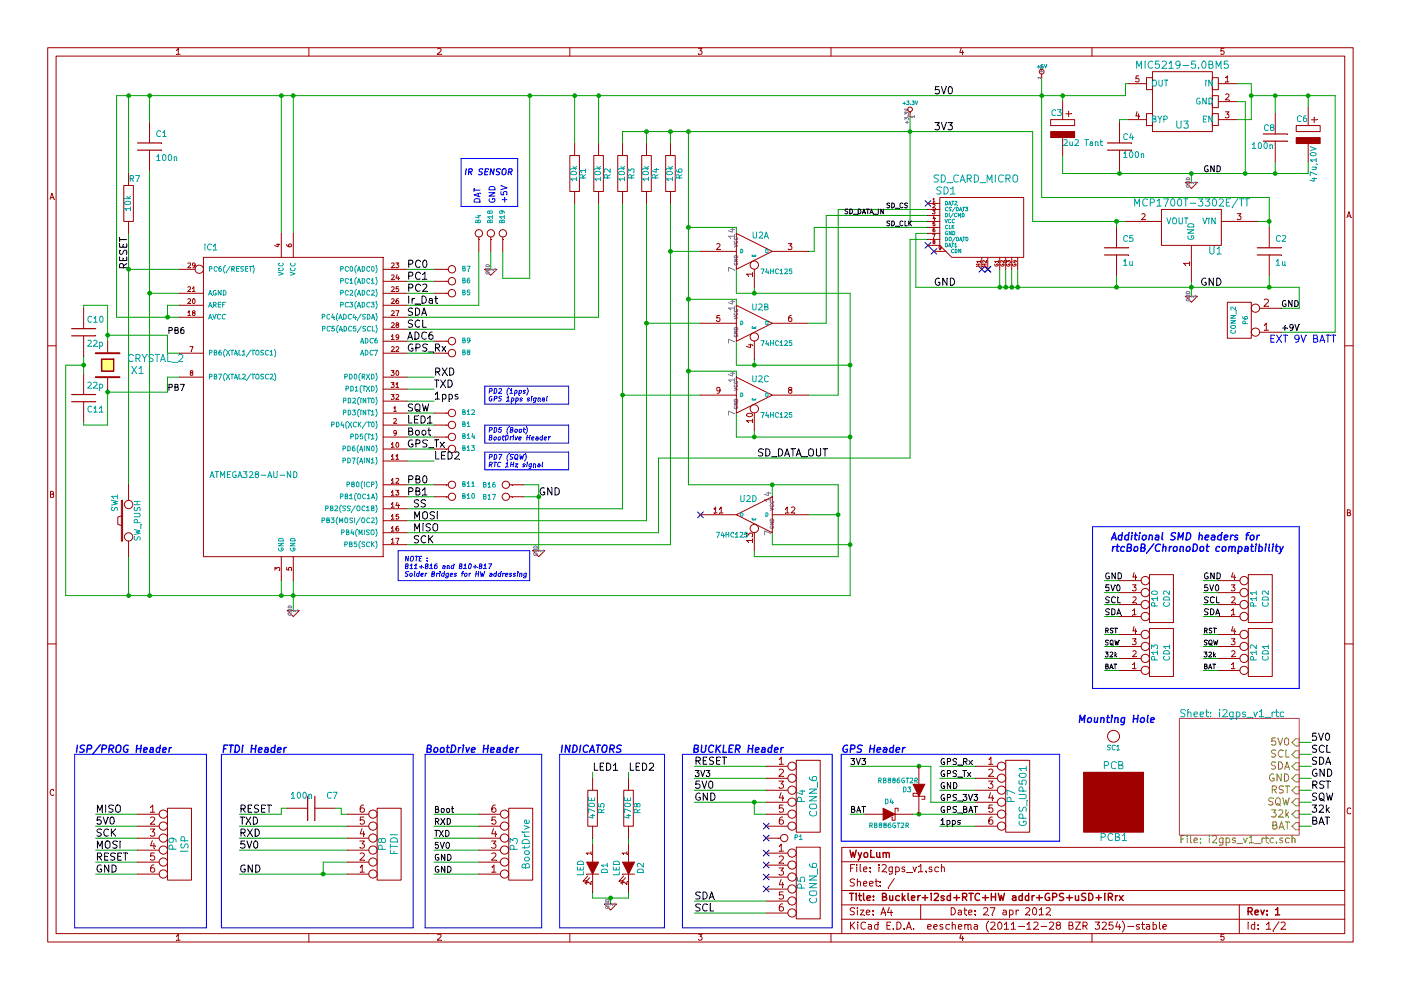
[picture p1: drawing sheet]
EESchema Schematic File Version 2  date 4/27/2012 5:56:55 PM
LIBS:i2gps_v1
LIBS:power
LIBS:i2gps_v1-cache
EELAYER 25  0
EELAYER END
$Descr A4 11700 8267
encoding utf-8
Sheet 1 2
Title "Buckler+i2sd+RTC+HW addr+GPS+uSD+IRrx"
Date "27 apr 2012"
Rev "1"
Comp "WyoLum"
Comment1 ""
Comment2 ""
Comment3 ""
Comment4 ""
$EndDescr
Wire Notes Line
	8850 6300 7025 6300
Wire Wire Line
	7225 6800 7100 6800
Wire Notes Line
	4750 3700 4050 3700
Wire Wire Line
	3400 2750 4800 2750
Wire Notes Line
	4050 3925 4050 3775
Wire Notes Line
	4050 3925 4750 3925
Wire Notes Line
	4750 3925 4750 3775
Wire Notes Line
	4750 3775 4050 3775
Wire Notes Line
	8850 6300 8850 7025
Wire Wire Line
	8150 6900 7850 6900
Wire Wire Line
	8150 6500 7850 6500
Connection ~ 10600 1850
Wire Notes Line
	4750 3700 4750 3550
Wire Notes Line
	4750 3550 4050 3550
Wire Notes Line
	4050 3550 4050 3700
Wire Wire Line
	4000 6900 3625 6900
Wire Wire Line
	4000 7100 3625 7100
Wire Wire Line
	4000 7300 3625 7300
Wire Wire Line
	6400 6500 5800 6500
Wire Wire Line
	10850 6900 10950 6900
Wire Wire Line
	10850 6800 10950 6800
Wire Wire Line
	10850 6600 10950 6600
Wire Notes Line
	3850 1725 3850 1325
Wire Notes Line
	3850 1725 4325 1725
Wire Notes Line
	4325 1725 4325 1325
Wire Notes Line
	4325 1325 3850 1325
Connection ~ 4425 800 
Wire Wire Line
	4425 800  4425 2325
Wire Wire Line
	4425 2325 4200 2325
Wire Wire Line
	700  3050 550  3050
Connection ~ 900  3275
Wire Wire Line
	900  3250 900  3550
Wire Wire Line
	900  3550 700  3550
Wire Wire Line
	700  3550 700  3525
Connection ~ 700  3050
Connection ~ 8350 2400
Wire Wire Line
	8350 2250 8350 2400
Wire Wire Line
	8450 2400 8450 2250
Wire Wire Line
	7600 975  7600 1850
Wire Wire Line
	7600 1850 7750 1850
Wire Wire Line
	7750 1750 7000 1750
Wire Wire Line
	7750 1900 6800 1900
Connection ~ 4500 4150
Wire Wire Line
	4375 4150 4500 4150
Wire Wire Line
	1500 2950 1400 2950
Wire Wire Line
	1400 2950 1400 2800
Wire Wire Line
	1400 2800 900  2800
Wire Wire Line
	1500 2250 1075 2250
Connection ~ 6300 6700
Wire Wire Line
	6300 6700 6300 6800
Wire Wire Line
	6300 6800 6400 6800
Wire Wire Line
	6400 7525 5800 7525
Wire Wire Line
	10850 6400 10950 6400
Wire Wire Line
	10850 6200 10950 6200
Wire Notes Line
	3550 6300 3550 7750
Wire Notes Line
	4675 7750 4675 6300
Wire Notes Line
	4675 7750 5550 7750
Wire Notes Line
	5550 7750 5550 6300
Wire Notes Line
	5550 6300 4675 6300
Wire Notes Line
	625  7750 625  6300
Wire Notes Line
	625  7750 1725 7750
Wire Notes Line
	1725 7750 1725 6300
Wire Notes Line
	1725 6300 625  6300
Wire Wire Line
	6400 6600 5800 6600
Wire Wire Line
	2000 6800 2350 6800
Wire Wire Line
	2350 6800 2350 6750
Wire Wire Line
	2350 6750 2400 6750
Wire Wire Line
	2900 7000 2000 7000
Wire Wire Line
	2700 7300 2700 7200
Connection ~ 10600 2400
Wire Wire Line
	10850 2575 10850 2400
Wire Wire Line
	10850 2575 10700 2575
Wire Wire Line
	9350 1025 9350 1000
Wire Wire Line
	9350 1000 9425 1000
Connection ~ 10650 1450
Wire Wire Line
	10650 1350 10650 1450
Wire Wire Line
	10925 1350 10925 1450
Wire Wire Line
	10925 1450 8875 1450
Connection ~ 10400 1450
Wire Wire Line
	10400 1450 10400 850 
Wire Wire Line
	10400 850  10325 850 
Wire Wire Line
	10325 1000 10450 1000
Wire Wire Line
	10450 1000 10450 700 
Wire Wire Line
	10450 700  10325 700 
Connection ~ 9325 2400
Wire Wire Line
	10600 1900 10600 1650
Connection ~ 8875 800 
Wire Wire Line
	8875 800  8875 850 
Wire Wire Line
	10925 800  10925 900 
Connection ~ 9950 1450
Wire Wire Line
	9325 1900 9325 1850
Wire Wire Line
	10175 5050 10050 5050
Wire Wire Line
	10175 4850 10050 4850
Wire Wire Line
	10175 4950 10050 4950
Wire Wire Line
	10175 5150 10050 5150
Wire Wire Line
	10175 5600 10050 5600
Wire Wire Line
	10175 5400 10050 5400
Wire Wire Line
	10175 5300 10050 5300
Wire Wire Line
	10175 5500 10050 5500
Wire Wire Line
	9350 5500 9225 5500
Wire Wire Line
	9350 5300 9225 5300
Wire Wire Line
	9350 5400 9225 5400
Wire Wire Line
	9350 5600 9225 5600
Wire Wire Line
	9350 5150 9225 5150
Wire Wire Line
	9350 4950 9225 4950
Wire Wire Line
	4950 6500 4950 6450
Connection ~ 5100 7500
Wire Wire Line
	5100 7550 5100 7500
Wire Wire Line
	5250 7000 5250 7050
Connection ~ 5750 1900
Wire Wire Line
	5750 1900 6150 1900
Wire Wire Line
	6150 1900 6150 1950
Connection ~ 6300 2450
Wire Wire Line
	6150 2450 7100 2450
Wire Wire Line
	6150 2450 6150 2250
Wire Wire Line
	6150 3150 6150 3100
Wire Wire Line
	1150 6900 800  6900
Wire Wire Line
	1150 7100 800  7100
Wire Wire Line
	800  7300 1150 7300
Connection ~ 8500 2400
Connection ~ 2700 7300
Connection ~ 9325 1850
Connection ~ 7100 4550
Wire Wire Line
	7100 4550 6450 4550
Wire Wire Line
	6450 4550 6450 4450
Connection ~ 5750 3100
Wire Wire Line
	6150 3100 5750 3100
Connection ~ 6450 4050
Wire Wire Line
	6450 4150 6450 4050
Wire Wire Line
	3400 3350 3625 3350
Wire Wire Line
	3400 3550 3625 3550
Connection ~ 7000 4300
Connection ~ 5750 1100
Wire Wire Line
	5750 1100 5750 4050
Wire Wire Line
	5750 4050 7000 4050
Wire Wire Line
	7000 4050 7000 4650
Wire Wire Line
	6800 1900 6800 2100
Wire Wire Line
	6800 2100 6750 2100
Wire Wire Line
	7000 1750 7000 3300
Wire Wire Line
	7000 3300 6750 3300
Wire Wire Line
	6900 2700 6900 1800
Wire Wire Line
	6900 2700 6750 2700
Wire Wire Line
	6300 3600 6300 3650
Connection ~ 1075 800 
Wire Wire Line
	1075 1450 1075 800 
Wire Wire Line
	10600 2400 10600 2300
Connection ~ 4800 800 
Wire Wire Line
	4800 800  4800 1200
Wire Wire Line
	3400 2650 5000 2650
Wire Wire Line
	5500 4450 5500 3825
Wire Wire Line
	5600 1700 5600 4550
Connection ~ 5600 1100
Wire Wire Line
	5600 1100 5600 1200
Connection ~ 5400 1100
Wire Wire Line
	5400 1200 5400 1100
Wire Wire Line
	5200 1200 5200 1100
Connection ~ 7600 1100
Connection ~ 1075 4975
Connection ~ 1250 2450
Wire Wire Line
	1250 4975 1250 1425
Connection ~ 2350 800 
Connection ~ 1400 2650
Wire Wire Line
	1500 2650 975  2650
Wire Wire Line
	975  2650 975  800 
Wire Wire Line
	3400 4350 5400 4350
Wire Wire Line
	3400 4250 5200 4250
Connection ~ 8400 2400
Wire Wire Line
	2350 4975 2350 4850
Wire Wire Line
	2350 800  2350 1950
Wire Wire Line
	2450 800  2450 1950
Connection ~ 2450 800 
Connection ~ 2450 4975
Wire Wire Line
	5500 4450 3400 4450
Wire Wire Line
	5600 4550 3400 4550
Wire Wire Line
	1500 2550 1400 2550
Wire Wire Line
	1400 2550 1400 2650
Wire Wire Line
	1500 2450 1250 2450
Connection ~ 2350 4975
Wire Wire Line
	1250 800  1250 1025
Connection ~ 1250 800 
Wire Wire Line
	1075 4650 1075 4975
Connection ~ 1250 4975
Wire Wire Line
	9950 2475 9950 2350
Wire Wire Line
	5200 4250 5200 1700
Wire Wire Line
	5400 4350 5400 1700
Wire Wire Line
	5000 2650 5000 1700
Wire Wire Line
	4800 2750 4800 1700
Wire Wire Line
	5000 800  5000 1200
Connection ~ 5000 800 
Connection ~ 10925 800 
Wire Wire Line
	6300 3000 6300 3050
Wire Wire Line
	5850 2700 5400 2700
Connection ~ 5400 2700
Wire Wire Line
	5850 3300 5200 3300
Connection ~ 5200 3300
Wire Wire Line
	5850 2100 5600 2100
Connection ~ 5600 2100
Connection ~ 7100 3050
Wire Wire Line
	6300 4600 6300 4650
Wire Wire Line
	6300 4650 7000 4650
Wire Wire Line
	6750 4300 7000 4300
Wire Wire Line
	6300 2400 6300 2450
Wire Wire Line
	3400 3450 3625 3450
Wire Wire Line
	3400 3250 3625 3250
Wire Wire Line
	3400 3150 3625 3150
Wire Wire Line
	3400 2450 3625 2450
Wire Wire Line
	3400 2350 3625 2350
Wire Wire Line
	3400 2250 3625 2250
Wire Wire Line
	3400 2950 3625 2950
Wire Wire Line
	3400 4150 3625 4150
Wire Wire Line
	3400 4050 3625 4050
Wire Wire Line
	3400 3850 3625 3850
Wire Wire Line
	3400 3750 3625 3750
Wire Wire Line
	3400 3650 3625 3650
Wire Wire Line
	3400 2850 3625 2850
Wire Wire Line
	7100 2450 7100 4975
Connection ~ 7100 3650
Wire Wire Line
	9325 2400 9325 2300
Connection ~ 9950 2400
Wire Wire Line
	2700 7200 2900 7200
Connection ~ 8450 2400
Wire Wire Line
	1150 7200 800  7200
Wire Wire Line
	1150 7000 800  7000
Wire Wire Line
	1150 6800 800  6800
Wire Wire Line
	6150 3450 6150 3650
Wire Wire Line
	6150 3650 7100 3650
Connection ~ 6300 3650
Wire Wire Line
	6150 2850 6150 3050
Wire Wire Line
	6150 3050 7100 3050
Connection ~ 6300 3050
Wire Wire Line
	6150 2550 6150 2500
Wire Wire Line
	6150 2500 5750 2500
Connection ~ 5750 2500
Wire Wire Line
	4950 7050 4950 7000
Wire Wire Line
	5250 7450 5250 7500
Wire Wire Line
	5250 7500 4950 7500
Wire Wire Line
	4950 7500 4950 7450
Wire Wire Line
	5250 6500 5250 6450
Wire Wire Line
	9350 4850 9225 4850
Wire Wire Line
	9350 5050 9225 5050
Wire Wire Line
	2900 7100 2000 7100
Wire Wire Line
	5200 1100 8625 1100
Wire Wire Line
	8625 1100 8625 1850
Wire Wire Line
	8625 1850 9400 1850
Wire Wire Line
	8875 1450 8875 1300
Wire Wire Line
	10500 1850 10600 1850
Wire Wire Line
	975  800  9400 800 
Connection ~ 8700 800 
Wire Wire Line
	10600 1650 8700 1650
Wire Wire Line
	8700 1650 8700 650 
Wire Wire Line
	10450 800  11150 800 
Connection ~ 10450 800 
Wire Wire Line
	9950 1450 9950 1525
Wire Wire Line
	10650 800  10650 950 
Connection ~ 10650 800 
Wire Wire Line
	9425 700  9400 700 
Wire Wire Line
	9400 700  9400 800 
Wire Wire Line
	9350 1425 9350 1450
Connection ~ 9350 1450
Wire Wire Line
	11150 800  11150 2775
Wire Wire Line
	11150 2775 10700 2775
Wire Wire Line
	2000 7300 2900 7300
Wire Wire Line
	2900 6900 2000 6900
Wire Wire Line
	2800 6750 2850 6750
Wire Wire Line
	2850 6750 2850 6800
Wire Wire Line
	2850 6800 2900 6800
Wire Wire Line
	6400 6400 5800 6400
Wire Wire Line
	5800 6700 6400 6700
Wire Notes Line
	3450 6300 1850 6300
Wire Notes Line
	3450 6300 3450 7750
Wire Notes Line
	3450 7750 1850 7750
Wire Notes Line
	1850 7750 1850 6300
Wire Notes Line
	6950 6300 5700 6300
Wire Notes Line
	6950 6300 6950 7750
Wire Notes Line
	6950 7750 5700 7750
Wire Notes Line
	5700 7750 5700 6300
Wire Notes Line
	10850 4400 9125 4400
Wire Notes Line
	10850 4400 10850 5750
Wire Notes Line
	10850 5750 9125 5750
Wire Notes Line
	9125 5750 9125 4400
Wire Wire Line
	10850 6300 10950 6300
Wire Wire Line
	10850 6500 10950 6500
Wire Wire Line
	6400 7625 5800 7625
Wire Wire Line
	1075 1950 1075 4050
Connection ~ 1075 2250
Wire Wire Line
	900  3275 1400 3275
Wire Wire Line
	1400 3275 1400 3150
Wire Wire Line
	1400 3150 1500 3150
Wire Wire Line
	4375 4050 4500 4050
Wire Wire Line
	4500 4050 4500 4600
Wire Notes Line
	4425 4600 3325 4600
Wire Notes Line
	4425 4600 4425 4850
Wire Notes Line
	4425 4850 3325 4850
Wire Notes Line
	3325 4850 3325 4600
Wire Wire Line
	5500 3825 7600 3825
Wire Wire Line
	7600 3825 7600 2000
Wire Wire Line
	7600 2000 7750 2000
Wire Wire Line
	6900 1800 7750 1800
Wire Wire Line
	7750 1950 7650 1950
Wire Wire Line
	7650 1950 7650 2400
Wire Wire Line
	7650 2400 10850 2400
Wire Wire Line
	8500 2400 8500 2250
Wire Wire Line
	8400 2400 8400 2250
Wire Wire Line
	700  3125 700  2975
Wire Wire Line
	700  2575 700  2550
Wire Wire Line
	700  2550 900  2550
Wire Wire Line
	900  2550 900  2850
Connection ~ 900  2800
Wire Wire Line
	550  3050 550  4975
Wire Wire Line
	550  4975 7100 4975
Wire Wire Line
	4000 2100 4000 2550
Wire Wire Line
	4000 2550 3400 2550
Wire Wire Line
	4200 2325 4200 2100
Wire Wire Line
	4100 2250 4100 2100
Wire Wire Line
	10850 6700 10950 6700
Wire Notes Line
	3550 6300 4525 6300
Wire Notes Line
	4525 6300 4525 7750
Wire Notes Line
	4525 7750 3550 7750
Wire Wire Line
	4000 7200 3625 7200
Wire Wire Line
	4000 7000 3625 7000
Wire Wire Line
	4000 6800 3625 6800
Wire Wire Line
	8150 6400 7850 6400
Wire Wire Line
	8150 6600 7850 6600
Wire Notes Line
	4750 3225 4050 3225
Wire Notes Line
	4750 3225 4750 3375
Wire Notes Line
	4750 3375 4050 3375
Wire Notes Line
	4050 3375 4050 3225
Wire Wire Line
	2450 4850 2450 5100
Wire Wire Line
	7625 6800 8150 6800
Connection ~ 7675 6800
Wire Wire Line
	7100 6400 7775 6400
Wire Wire Line
	7775 6400 7775 6700
Wire Wire Line
	7775 6700 8150 6700
Connection ~ 7675 6400
Wire Notes Line
	8850 7025 7025 7025
Wire Notes Line
	7025 7025 7025 6300
Text Label 7850 6800 0    50   ~ 0
GPS_BAT
Text Label 7850 6700 0    50   ~ 0
GPS_3V3
$Comp
L DIODESCH D4
U 1 1
P 7425 6800
F 0 "D4" H 7425 6900 40  0000 C CNN
F 1 "RB886GT2R" H 7425 6700 40  0000 C CNN
F 2 "d_VMD2" H 7425 6800 40  0001 C CNN
	1    7425 6800
	1    0    0    -1  
$EndComp
$Comp
L DIODESCH D3
U 1 1
P 7675 6600
F 0 "D3" V 7675 6500 40  0000 C CNN
F 1 "RB886GT2R" V 7600 6425 40  0000 C CNN
F 2 "d_VMD2" V 7700 6425 40  0001 C CNN
	1    7675 6600
	0    1    1    0   
$EndComp
Text Label 7850 6400 0    50   ~ 0
GPS_Rx
Text Label 1400 3275 0    50   ~ 0
PB7
Text Label 1400 2800 0    50   ~ 0
PB6
$Comp
L GND #PWR7
U 1 1
P 2450 5100
F 0 "#PWR7" H 2450 5100 30  0001 C CNN
F 1 "GND" H 2450 5030 30  0001 C CNN
	1    2450 5100
	1    0    0    -1  
$EndComp
Text Notes 7025 6300 0    60   Italic 12
GPS Header
Text Notes 4075 3300 0    40   Italic 8
PD2 (1pps)\nGPS 1pps signal
Text Label 7850 6900 0    50   ~ 0
1pps
Text Label 7100 6800 0    50   ~ 0
BAT
Text Label 7100 6400 0    50   ~ 0
3V3
Text Label 7850 6600 0    50   ~ 0
GND
Text Label 7850 6500 0    50   ~ 0
GPS_Tx
$Comp
L CONN_6 P7
U 1 1
P 8500 6650
F 0 "P7" V 8450 6650 60  0000 C CNN
F 1 "GPS_UP501" V 8550 6650 60  0000 C CNN
F 2 "PIN_ARRAY-6X1" V 8650 6650 60  0001 C CNN
	1    8500 6650
	1    0    0    -1  
$EndComp
Text Label 10050 1450 0    50   ~ 0
GND
Text Label 10700 2775 0    50   ~ 0
+9V
Text Label 10700 2575 0    50   ~ 0
GND
$Sheet
S 9850 6000 1000 975 
U 4E1FEA4E
F0 "i2gps_v1_rtc" 60
F1 "i2gps_v1_rtc.sch" 60
F2 "GND" I R 10850 6500 60 
F3 "SDA" I R 10850 6400 60 
F4 "SCL" I R 10850 6300 60 
F5 "5V0" I R 10850 6200 60 
F6 "RST" I R 10850 6600 60 
F7 "SQW" I R 10850 6700 60 
F8 "32k" I R 10850 6800 60 
F9 "BAT" I R 10850 6900 60 
$EndSheet
$Comp
L CRYSTAL_2 X1
U 1 1
P 900 3050
F 0 "X1" V 950 3300 60  0000 C CNN
F 1 "CRYSTAL_2" V 850 3450 60  0000 C CNN
F 2 "Xtal_SMD2" H 900 3050 60  0001 C CNN
	1    900  3050
	0    1    1    0   
$EndComp
Text Notes 3550 6300 0    60   Italic 12
BootDrive Header
Text Label 3625 6800 0    50   ~ 0
Boot
Text Notes 4075 3625 0    40   Italic 8
PD5 (Boot)\nBootDrive Header
Text Label 3625 6900 0    50   ~ 0
RXD
Text Label 3625 7000 0    50   ~ 0
TXD
Text Label 3625 7100 0    50   ~ 0
5V0
Text Label 3625 7200 0    50   ~ 0
GND
Text Label 3625 7300 0    50   ~ 0
GND
$Comp
L CONN_6 P3
U 1 1
P 4350 7050
F 0 "P3" V 4300 7050 60  0000 C CNN
F 1 "BootDrive" V 4400 7050 60  0000 C CNN
F 2 "PIN_ARRAY-6X1" H 4350 7050 60  0001 C CNN
	1    4350 7050
	1    0    0    1   
$EndComp
Text Label 5800 6500 0    50   ~ 0
3V3
Text Notes 4075 3850 0    40   Italic 8
PD7 (SQW)\nRTC 1Hz signal
Text Label 10950 6900 0    60   ~ 0
BAT
Text Label 10950 6800 0    60   ~ 0
32k
Text Label 10950 6700 0    60   ~ 0
SQW
Text Label 10950 6600 0    60   ~ 0
RST
Text Label 10050 5600 0    40   ~ 0
BAT
Text Label 10050 5500 0    40   ~ 0
32k
Text Label 10050 5400 0    40   ~ 0
SQW
Text Label 10050 5300 0    40   ~ 0
RST
Text Label 9225 5600 0    40   ~ 0
BAT
Text Label 9225 5500 0    40   ~ 0
32k
Text Label 9225 5400 0    40   ~ 0
SQW
Text Label 9225 5300 0    40   ~ 0
RST
Text Notes 4250 1700 1    50   ~ 0
+5V
Text Notes 4150 1700 1    50   ~ 0
GND
Text Notes 4025 1700 1    50   ~ 0
DAT
Text Notes 3875 1475 0    50   Italic 10
IR SENSOR
$Comp
L GND #PWR4
U 1 1
P 4100 2250
F 0 "#PWR4" H 4100 2250 30  0001 C CNN
F 1 "GND" H 4100 2180 30  0001 C CNN
	1    4100 2250
	1    0    0    -1  
$EndComp
$Comp
L I/O B19
U 1 1
P 4200 1950
F 0 "B19" H 4280 1950 40  0000 L CNN
F 1 "I/O" H 4200 2005 30  0001 C CNN
F 2 "I/O" H 4200 1950 60  0001 C CNN
	1    4200 1950
	0    -1   -1   0   
$EndComp
$Comp
L I/O B18
U 1 1
P 4100 1950
F 0 "B18" H 4180 1950 40  0000 L CNN
F 1 "I/O" H 4100 2005 30  0001 C CNN
F 2 "I/O" H 4100 1950 60  0001 C CNN
	1    4100 1950
	0    -1   -1   0   
$EndComp
$Comp
L C C11
U 1 1
P 700 3325
F 0 "C11" H 725 3225 50  0000 L CNN
F 1 "22p" H 725 3425 50  0000 L CNN
F 2 "c_0805" H 700 3325 60  0001 C CNN
F 4 "490-1734-1-ND" H 700 3525 60  0001 C CNN "Digikey"
	1    700  3325
	1    0    0    -1  
$EndComp
$Comp
L C C10
U 1 1
P 700 2775
F 0 "C10" H 725 2875 50  0000 L CNN
F 1 "22p" H 725 2675 50  0000 L CNN
F 2 "c_0805" H 700 2775 60  0001 C CNN
F 4 "490-1734-1-ND" H 700 2975 60  0001 C CNN "Digikey"
	1    700  2775
	1    0    0    -1  
$EndComp
NoConn ~ 8200 2250
NoConn ~ 7800 2100
NoConn ~ 7750 1700
NoConn ~ 7750 2050
NoConn ~ 8250 2250
NoConn ~ 8250 2250
$Comp
L SD_CARD_MICRO SD1
U 1 1
P 7750 2050
F 0 "SD1" H 7900 2500 60  0000 C CNN
F 1 "SD_CARD_MICRO" H 8150 2600 60  0000 C CNN
F 2 "SD_Micro" H 7750 2050 60  0001 C CNN
	1    7750 2050
	1    0    0    -1  
$EndComp
$Comp
L PCB PCB1
U 1 1
P 9300 6700
F 0 "PCB1" H 9300 6400 60  0000 C CNN
F 1 "PCB" H 9300 7000 60  0000 C CNN
F 2 "PCB" H 9300 6700 60  0001 C CNN
	1    9300 6700
	1    0    0    -1  
$EndComp
Text Notes 3375 4700 0    40   Italic 8
NOTE :\nB11+B16 and B10+B17\nSolder Bridges for HW addressing
Text Label 4500 4150 0    60   ~ 0
GND
$Comp
L GND #PWR6
U 1 1
P 4500 4600
F 0 "#PWR6" H 4500 4600 30  0001 C CNN
F 1 "GND" H 4500 4530 30  0001 C CNN
	1    4500 4600
	1    0    0    -1  
$EndComp
$Comp
L I/O B17
U 1 1
P 4225 4150
F 0 "B17" H 4305 4150 40  0000 L CNN
F 1 "I/O" H 4225 4205 30  0001 C CNN
F 2 "I/O_ADR" H 4225 4150 60  0001 C CNN
	1    4225 4150
	-1   0    0    1   
$EndComp
$Comp
L I/O B16
U 1 1
P 4225 4050
F 0 "B16" H 4305 4050 40  0000 L CNN
F 1 "I/O" H 4225 4105 30  0001 C CNN
F 2 "I/O_ADR" H 4225 4050 60  0001 C CNN
	1    4225 4050
	-1   0    0    1   
$EndComp
NoConn ~ 6400 7000
$Comp
L I/O P1
U 1 1
P 6550 7000
F 0 "P1" H 6630 7000 40  0000 L CNN
F 1 "I/O" H 6550 7055 30  0001 C CNN
F 2 "I/O" H 6550 7000 60  0001 C CNN
	1    6550 7000
	1    0    0    -1  
$EndComp
NoConn ~ 6400 7425
NoConn ~ 6400 7325
NoConn ~ 6400 7225
NoConn ~ 6400 7125
NoConn ~ 6400 6900
Text Label 5800 7625 0    60   ~ 0
SCL
Text Label 5800 7525 0    60   ~ 0
SDA
$Comp
L CONN_6 P5
U 1 1
P 6750 7375
F 0 "P5" V 6700 7375 60  0000 C CNN
F 1 "CONN_6" V 6800 7375 60  0000 C CNN
F 2 "PIN_ARRAY-6X1" H 6750 7375 60  0001 C CNN
	1    6750 7375
	1    0    0    -1  
$EndComp
$Comp
L CONN_6 P4
U 1 1
P 6750 6650
F 0 "P4" V 6700 6650 60  0000 C CNN
F 1 "CONN_6" V 6800 6650 60  0000 C CNN
F 2 "PIN_ARRAY-6X1" H 6750 6650 60  0001 C CNN
	1    6750 6650
	1    0    0    -1  
$EndComp
Text Label 10950 6500 0    60   ~ 0
GND
Text Label 10950 6400 0    60   ~ 0
SDA
Text Label 10950 6300 0    60   ~ 0
SCL
Text Label 10950 6200 0    60   ~ 0
5V0
Text Notes 10600 2875 0    60   ~ 0
EXT 9V BATT
Text Notes 4675 6300 0    60   Italic 12
INDICATORS
Text Notes 1850 6300 0    60   Italic 12
FTDI Header
Text Notes 625  6300 0    60   Italic 12
ISP/PROG Header
Text Notes 6550 6300 2    60   Italic 12
BUCKLER Header
Text Label 5800 6700 0    60   ~ 0
GND
Text Label 800  7300 0    60   ~ 0
GND
$Comp
L +3.3V #PWR2
U 1 1
P 7600 975
F 0 "#PWR2" H 7600 935 30  0001 C CNN
F 1 "+3.3V" H 7600 1085 30  0000 C CNN
	1    7600 975 
	1    0    0    -1  
$EndComp
$Comp
L CONN_2 P6
U 1 1
P 10350 2675
F 0 "P6" V 10300 2675 40  0000 C CNN
F 1 "CONN_2" V 10400 2675 40  0000 C CNN
F 2 "pin_strip_2" H 10350 2675 60  0001 C CNN
	1    10350 2675
	-1   0    0    1   
$EndComp
$Comp
L C C4
U 1 1
P 9350 1225
F 0 "C4" H 9375 1300 50  0000 L CNN
F 1 "100n" H 9375 1150 50  0000 L CNN
F 2 "c_0805" H 9350 1225 60  0001 C CNN
	1    9350 1225
	1    0    0    -1  
$EndComp
$Comp
L C C5
U 1 1
P 9325 2100
F 0 "C5" H 9375 2200 50  0000 L CNN
F 1 "1u" H 9375 2000 50  0000 L CNN
F 2 "c_0805" H 9325 2100 60  0001 C CNN
	1    9325 2100
	1    0    0    -1  
$EndComp
$Comp
L MIC5219-5.0 U3
U 1 1
P 9875 850
F 0 "U3" H 9875 650 60  0000 C CNN
F 1 "MIC5219-5.0BM5" H 9875 1150 60  0000 C CNN
F 2 "SOT23-5" H 9875 850 60  0001 C CNN
	1    9875 850 
	-1   0    0    -1  
$EndComp
$Comp
L GND #PWR3
U 1 1
P 9950 1525
F 0 "#PWR3" H 9950 1525 30  0001 C CNN
F 1 "GND" H 9950 1455 30  0001 C CNN
	1    9950 1525
	1    0    0    -1  
$EndComp
$Comp
L C C8
U 1 1
P 10650 1150
F 0 "C8" H 10550 1225 50  0000 L CNN
F 1 "100n" H 10450 1075 50  0000 L CNN
F 2 "c_0805" H 10650 1150 60  0001 C CNN
	1    10650 1150
	1    0    0    -1  
$EndComp
$Comp
L C_POL C3
U 1 1
P 8875 1050
F 0 "C3" H 8775 1150 50  0000 L CNN
F 1 "2u2 Tant" H 8875 900 50  0000 L CNN
F 2 "c_0805" H 8875 1050 60  0001 C CNN
	1    8875 1050
	1    0    0    -1  
$EndComp
Text Label 5800 6400 0    60   ~ 0
RESET
Text Label 5800 6600 0    60   ~ 0
5V0
Text Label 2000 7100 0    60   ~ 0
5V0
Text Notes 9000 6050 0    60   Italic 12
Mounting Hole
Text Notes 9275 4525 0    60   Italic 12
Additional SMD headers for\nrtcBoB/ChronoDot compatibility
Text Label 10050 5150 0    50   ~ 0
SDA
Text Label 10050 5050 0    50   ~ 0
SCL
Text Label 10050 4850 0    50   ~ 0
GND
Text Label 10050 4950 0    50   ~ 0
5V0
Text Label 9225 4850 0    50   ~ 0
GND
Text Label 9225 4950 0    50   ~ 0
5V0
Text Label 9225 5150 0    50   ~ 0
SDA
Text Label 9225 5050 0    50   ~ 0
SCL
$Comp
L CONN_4 P12
U 1 1
P 10525 5450
F 0 "P12" V 10475 5450 50  0000 C CNN
F 1 "CD1" V 10575 5450 50  0000 C CNN
F 2 "Sck-04-F-SMT" H 10525 5450 60  0001 C CNN
	1    10525 5450
	1    0    0    1   
$EndComp
$Comp
L CONN_4 P11
U 1 1
P 10525 5000
F 0 "P11" V 10475 5000 50  0000 C CNN
F 1 "CD2" V 10575 5000 50  0000 C CNN
F 2 "Sck-04-F-SMT" H 10525 5000 60  0001 C CNN
	1    10525 5000
	1    0    0    1   
$EndComp
$Comp
L CONN_4 P13
U 1 1
P 9700 5450
F 0 "P13" V 9650 5450 50  0000 C CNN
F 1 "CD1" V 9750 5450 50  0000 C CNN
F 2 "Sck-04-F-SMT" H 9700 5450 60  0001 C CNN
	1    9700 5450
	1    0    0    1   
$EndComp
$Comp
L CONN_4 P10
U 1 1
P 9700 5000
F 0 "P10" V 9650 5000 50  0000 C CNN
F 1 "CD2" V 9750 5000 50  0000 C CNN
F 2 "Sck-04-F-SMT" H 9700 5000 60  0001 C CNN
	1    9700 5000
	1    0    0    1   
$EndComp
Text Label 4950 6450 0    60   ~ 0
LED1
Text Label 5250 6450 0    60   ~ 0
LED2
$Comp
L GND #PWR8
U 1 1
P 5100 7550
F 0 "#PWR8" H 5100 7550 30  0001 C CNN
F 1 "GND" H 5100 7480 30  0001 C CNN
	1    5100 7550
	1    0    0    -1  
$EndComp
$Comp
L R R8
U 1 1
P 5250 6750
F 0 "R8" V 5330 6750 50  0000 C CNN
F 1 "470E" V 5250 6750 50  0000 C CNN
F 2 "r_0805" H 5250 6750 60  0001 C CNN
	1    5250 6750
	1    0    0    -1  
$EndComp
$Comp
L R R5
U 1 1
P 4950 6750
F 0 "R5" V 5030 6750 50  0000 C CNN
F 1 "470E" V 4950 6750 50  0000 C CNN
F 2 "r_0805" H 4950 6750 60  0001 C CNN
	1    4950 6750
	1    0    0    -1  
$EndComp
$Comp
L LED D2
U 1 1
P 5250 7250
F 0 "D2" H 5250 7350 50  0000 C CNN
F 1 "LED" H 5250 7150 50  0000 C CNN
F 2 "d_0805" H 5250 7250 60  0001 C CNN
	1    5250 7250
	0    1    1    0   
$EndComp
$Comp
L LED D1
U 1 1
P 4950 7250
F 0 "D1" H 4950 7350 50  0000 C CNN
F 1 "LED" H 4950 7150 50  0000 C CNN
F 2 "d_0805" H 4950 7250 60  0001 C CNN
	1    4950 7250
	0    1    1    0   
$EndComp
$Comp
L I/O B14
U 1 1
P 3775 3650
F 0 "B14" H 3855 3650 40  0000 L CNN
F 1 "I/O" H 3775 3705 30  0001 C CNN
F 2 "I/O" H 3775 3650 60  0001 C CNN
	1    3775 3650
	1    0    0    -1  
$EndComp
$Comp
L I/O B13
U 1 1
P 3775 3750
F 0 "B13" H 3855 3750 40  0000 L CNN
F 1 "I/O" H 3775 3805 30  0001 C CNN
F 2 "I/O" H 3775 3750 60  0001 C CNN
	1    3775 3750
	1    0    0    -1  
$EndComp
$Comp
L I/O B12
U 1 1
P 3775 3450
F 0 "B12" H 3855 3450 40  0000 L CNN
F 1 "I/O" H 3775 3505 30  0001 C CNN
F 2 "I/O" H 3775 3450 60  0001 C CNN
	1    3775 3450
	1    0    0    -1  
$EndComp
$Comp
L I/O B11
U 1 1
P 3775 4050
F 0 "B11" H 3855 4050 40  0000 L CNN
F 1 "I/O" H 3775 4105 30  0001 C CNN
F 2 "I/O_ADR" H 3775 4050 60  0001 C CNN
	1    3775 4050
	1    0    0    -1  
$EndComp
$Comp
L I/O B10
U 1 1
P 3775 4150
F 0 "B10" H 3855 4150 40  0000 L CNN
F 1 "I/O" H 3775 4205 30  0001 C CNN
F 2 "I/O_ADR" H 3775 4150 60  0001 C CNN
	1    3775 4150
	1    0    0    -1  
$EndComp
$Comp
L I/O B9
U 1 1
P 3775 2850
F 0 "B9" H 3855 2850 40  0000 L CNN
F 1 "I/O" H 3775 2905 30  0001 C CNN
F 2 "I/O" H 3775 2850 60  0001 C CNN
	1    3775 2850
	1    0    0    -1  
$EndComp
$Comp
L I/O B8
U 1 1
P 3775 2950
F 0 "B8" H 3855 2950 40  0000 L CNN
F 1 "I/O" H 3775 3005 30  0001 C CNN
F 2 "I/O" H 3775 2950 60  0001 C CNN
	1    3775 2950
	1    0    0    -1  
$EndComp
$Comp
L I/O B7
U 1 1
P 3775 2250
F 0 "B7" H 3855 2250 40  0000 L CNN
F 1 "I/O" H 3775 2305 30  0001 C CNN
F 2 "I/O" H 3775 2250 60  0001 C CNN
	1    3775 2250
	1    0    0    -1  
$EndComp
$Comp
L I/O B6
U 1 1
P 3775 2350
F 0 "B6" H 3855 2350 40  0000 L CNN
F 1 "I/O" H 3775 2405 30  0001 C CNN
F 2 "I/O" H 3775 2350 60  0001 C CNN
	1    3775 2350
	1    0    0    -1  
$EndComp
$Comp
L I/O B5
U 1 1
P 3775 2450
F 0 "B5" H 3855 2450 40  0000 L CNN
F 1 "I/O" H 3775 2505 30  0001 C CNN
F 2 "I/O" H 3775 2450 60  0001 C CNN
	1    3775 2450
	1    0    0    -1  
$EndComp
$Comp
L I/O B4
U 1 1
P 4000 1950
F 0 "B4" H 4080 1950 40  0000 L CNN
F 1 "I/O" H 4000 2005 30  0001 C CNN
F 2 "I/O" H 4000 1950 60  0001 C CNN
	1    4000 1950
	0    -1   -1   0   
$EndComp
$Comp
L I/O B1
U 1 1
P 3775 3550
F 0 "B1" H 3855 3550 40  0000 L CNN
F 1 "I/O" H 3775 3605 30  0001 C CNN
F 2 "I/O" H 3775 3550 60  0001 C CNN
	1    3775 3550
	1    0    0    -1  
$EndComp
Text Label 800  6800 0    60   ~ 0
MISO
Text Label 800  6900 0    60   ~ 0
5V0
Text Label 800  7000 0    60   ~ 0
SCK
Text Label 800  7100 0    60   ~ 0
MOSI
Text Label 800  7200 0    60   ~ 0
RESET
$Comp
L ISP P9
U 1 1
P 1500 7050
F 0 "P9" V 1450 7050 60  0000 C CNN
F 1 "ISP" V 1550 7050 60  0000 C CNN
F 2 "ISP" H 1500 7050 60  0001 C CNN
	1    1500 7050
	1    0    0    -1  
$EndComp
$Comp
L SCREW SC1
U 1 1
P 9300 6150
F 0 "SC1" H 9300 6050 40  0000 C CNN
F 1 "SCREW" H 9300 6250 40  0001 C CNN
F 2 "vite_3mm" H 9300 6150 60  0001 C CNN
	1    9300 6150
	1    0    0    -1  
$EndComp
Text Label 2000 7300 0    60   ~ 0
GND
Text Label 2000 6900 0    60   ~ 0
TXD
Text Label 2000 7000 0    60   ~ 0
RXD
Text Label 2000 6800 0    60   ~ 0
RESET
$Comp
L C C7
U 1 1
P 2600 6750
F 0 "C7" V 2500 6875 50  0000 L CNN
F 1 "100n" V 2500 6575 50  0000 L CNN
F 2 "c_0805" H 2600 6750 60  0001 C CNN
	1    2600 6750
	0    1    1    0   
$EndComp
$Comp
L CONN_6 P8
U 1 1
P 3250 7050
F 0 "P8" V 3200 7050 60  0000 C CNN
F 1 "FTDI" V 3300 7050 60  0000 C CNN
F 2 "PIN_ARRAY-6X1" H 3250 7050 60  0001 C CNN
	1    3250 7050
	1    0    0    1   
$EndComp
$Comp
L C_POL C6
U 1 1
P 10925 1100
F 0 "C6" H 10825 1200 50  0000 L CNN
F 1 "47u,10V" V 10975 675 50  0000 L CNN
F 2 "C_ELCO_SMD" H 10925 1100 60  0001 C CNN
	1    10925 1100
	1    0    0    -1  
$EndComp
Text Label 1075 2250 1    60   ~ 0
RESET
Text Label 3400 2850 0    60   ~ 0
ADC6
Text Label 3400 3650 0    60   ~ 0
Boot
Text Label 3400 3750 0    60   ~ 0
GPS_Tx
Text Label 3400 3450 0    60   ~ 0
SQW
Text Label 3400 4050 0    60   ~ 0
PB0
Text Label 3400 4150 0    60   ~ 0
PB1
Text Label 3400 2950 0    60   ~ 0
GPS_Rx
Text Label 3400 2250 0    60   ~ 0
PC0
Text Label 3400 2350 0    60   ~ 0
PC1
Text Label 3400 2450 0    60   ~ 0
PC2
Text Label 3400 2550 0    60   ~ 0
Ir_Dat
Text Label 3625 3150 0    60   ~ 0
RXD
Text Label 3625 3250 0    60   ~ 0
TXD
Text Label 3625 3350 0    60   ~ 0
1pps
Text Label 3625 3850 0    60   ~ 0
LED2
Text Label 3400 3550 0    60   ~ 0
LED1
NoConn ~ 5850 4300
Text Label 7800 800  0    60   ~ 0
5V0
$Comp
L 74LS125 U2
U 4 1
P 6300 4300
F 0 "U2" H 6300 4400 50  0000 L BNN
F 1 "74HC125" H 6350 4150 40  0000 L TNN
F 2 "SO14E" H 6300 4300 60  0001 C CNN
	4    6300 4300
	-1   0    0    -1  
$EndComp
$Comp
L 74LS125 U2
U 1 1
P 6300 2100
F 0 "U2" H 6300 2200 50  0000 L BNN
F 1 "74HC125" H 6350 1950 40  0000 L TNN
F 2 "SO14E" H 6300 2100 60  0001 C CNN
	1    6300 2100
	1    0    0    -1  
$EndComp
$Comp
L 74LS125 U2
U 3 1
P 6300 3300
F 0 "U2" H 6300 3400 50  0000 L BNN
F 1 "74HC125" H 6350 3150 40  0000 L TNN
F 2 "SO14E" H 6300 3300 60  0001 C CNN
	3    6300 3300
	1    0    0    -1  
$EndComp
$Comp
L 74LS125 U2
U 2 1
P 6300 2700
F 0 "U2" H 6300 2800 50  0000 L BNN
F 1 "74HC125" H 6350 2550 40  0000 L TNN
F 2 "SO14E" H 6300 2700 60  0001 C CNN
	2    6300 2700
	1    0    0    -1  
$EndComp
Text Label 10025 2400 0    60   ~ 0
GND
$Comp
L GND #PWR5
U 1 1
P 9950 2475
F 0 "#PWR5" H 9950 2475 30  0001 C CNN
F 1 "GND" H 9950 2405 30  0001 C CNN
	1    9950 2475
	1    0    0    -1  
$EndComp
$Comp
L MCP_1700 U1
U 1 1
P 9950 1950
F 0 "U1" H 9750 1800 60  0000 C CNN
F 1 "MCP1700T-3302E/TT" H 9950 2200 60  0000 C CNN
F 2 "SOT23-3" H 9950 1950 60  0001 C CNN
	1    9950 1950
	-1   0    0    -1  
$EndComp
$Comp
L R R2
U 1 1
P 5000 1450
F 0 "R2" V 5080 1450 50  0000 C CNN
F 1 "10k" V 5000 1450 50  0000 C CNN
F 2 "r_0805" H 5000 1450 60  0001 C CNN
	1    5000 1450
	1    0    0    -1  
$EndComp
$Comp
L R R1
U 1 1
P 4800 1450
F 0 "R1" V 4875 1450 50  0000 C CNN
F 1 "10k" V 4800 1450 50  0000 C CNN
F 2 "r_0805" H 4800 1450 60  0001 C CNN
	1    4800 1450
	1    0    0    -1  
$EndComp
$Comp
L SW_PUSH SW1
U 1 1
P 1075 4350
F 0 "SW1" H 1225 4460 50  0000 C CNN
F 1 "SW_PUSH" H 1075 4270 50  0000 C CNN
F 2 "SW_SMD" H 1075 4350 60  0001 C CNN
F 4 "" H 1325 4560 60  0001 C CNN "DigiKey"
	1    1075 4350
	0    -1   -1   0   
$EndComp
$Comp
L R R7
U 1 1
P 1075 1700
F 0 "R7" H 1125 1900 50  0000 C CNN
F 1 "10k" V 1075 1700 50  0000 C CNN
F 2 "r_0805" H 1075 1700 60  0001 C CNN
	1    1075 1700
	1    0    0    -1  
$EndComp
$Comp
L C C1
U 1 1
P 1250 1225
F 0 "C1" H 1300 1325 50  0000 L CNN
F 1 "100n" H 1300 1125 50  0000 L CNN
F 2 "c_0805" H 1250 1225 60  0001 C CNN
	1    1250 1225
	1    0    0    -1  
$EndComp
Text Label 3400 2650 0    60   ~ 0
SDA
Text Label 3400 2750 0    60   ~ 0
SCL
Text Label 7800 1100 0    60   ~ 0
3V3
Text Label 7800 2400 0    60   ~ 0
GND
Text Label 7400 1900 0    40   ~ 0
SD_CLK
Text Label 7050 1800 0    40   ~ 0
SD_DATA_IN
Text Label 3450 4250 0    60   ~ 0
SS
Text Label 3450 4350 0    60   ~ 0
MOSI
Text Label 3450 4550 0    60   ~ 0
SCK
Text Label 7400 1750 0    40   ~ 0
SD_CS
Text Label 3450 4450 0    60   ~ 0
MISO
Text Label 6325 3825 0    60   ~ 0
SD_DATA_OUT
$Comp
L R R3
U 1 1
P 5200 1450
F 0 "R3" V 5280 1450 50  0000 C CNN
F 1 "10k" V 5200 1450 50  0000 C CNN
F 2 "r_0805" H 5200 1450 60  0001 C CNN
	1    5200 1450
	1    0    0    -1  
$EndComp
$Comp
L R R4
U 1 1
P 5400 1450
F 0 "R4" V 5480 1450 50  0000 C CNN
F 1 "10k" V 5400 1450 50  0000 C CNN
F 2 "r_0805" H 5400 1450 60  0001 C CNN
	1    5400 1450
	1    0    0    -1  
$EndComp
$Comp
L R R6
U 1 1
P 5600 1450
F 0 "R6" V 5680 1450 50  0000 C CNN
F 1 "10k" V 5600 1450 50  0000 C CNN
F 2 "r_0805" H 5600 1450 60  0001 C CNN
	1    5600 1450
	1    0    0    -1  
$EndComp
$Comp
L C C2
U 1 1
P 10600 2100
F 0 "C2" H 10650 2200 50  0000 L CNN
F 1 "1u" H 10650 2000 50  0000 L CNN
F 2 "c_0805" H 10600 2100 60  0001 C CNN
	1    10600 2100
	1    0    0    -1  
$EndComp
$Comp
L ATMEGA8-AI IC1
U 1 1
P 2400 3250
F 0 "IC1" H 1700 4400 50  0000 L BNN
F 1 "ATMEGA328-AU-ND" H 1750 2500 50  0000 L BNN
F 2 "TQFP32" H 2925 1675 50  0001 C CNN
	1    2400 3250
	1    0    0    -1  
$EndComp
$Comp
L +5V #PWR1
U 1 1
P 8700 650
F 0 "#PWR1" H 8700 740 20  0001 C CNN
F 1 "+5V" H 8700 740 30  0000 C CNN
	1    8700 650 
	1    0    0    -1  
$EndComp
$EndSCHEMATC
